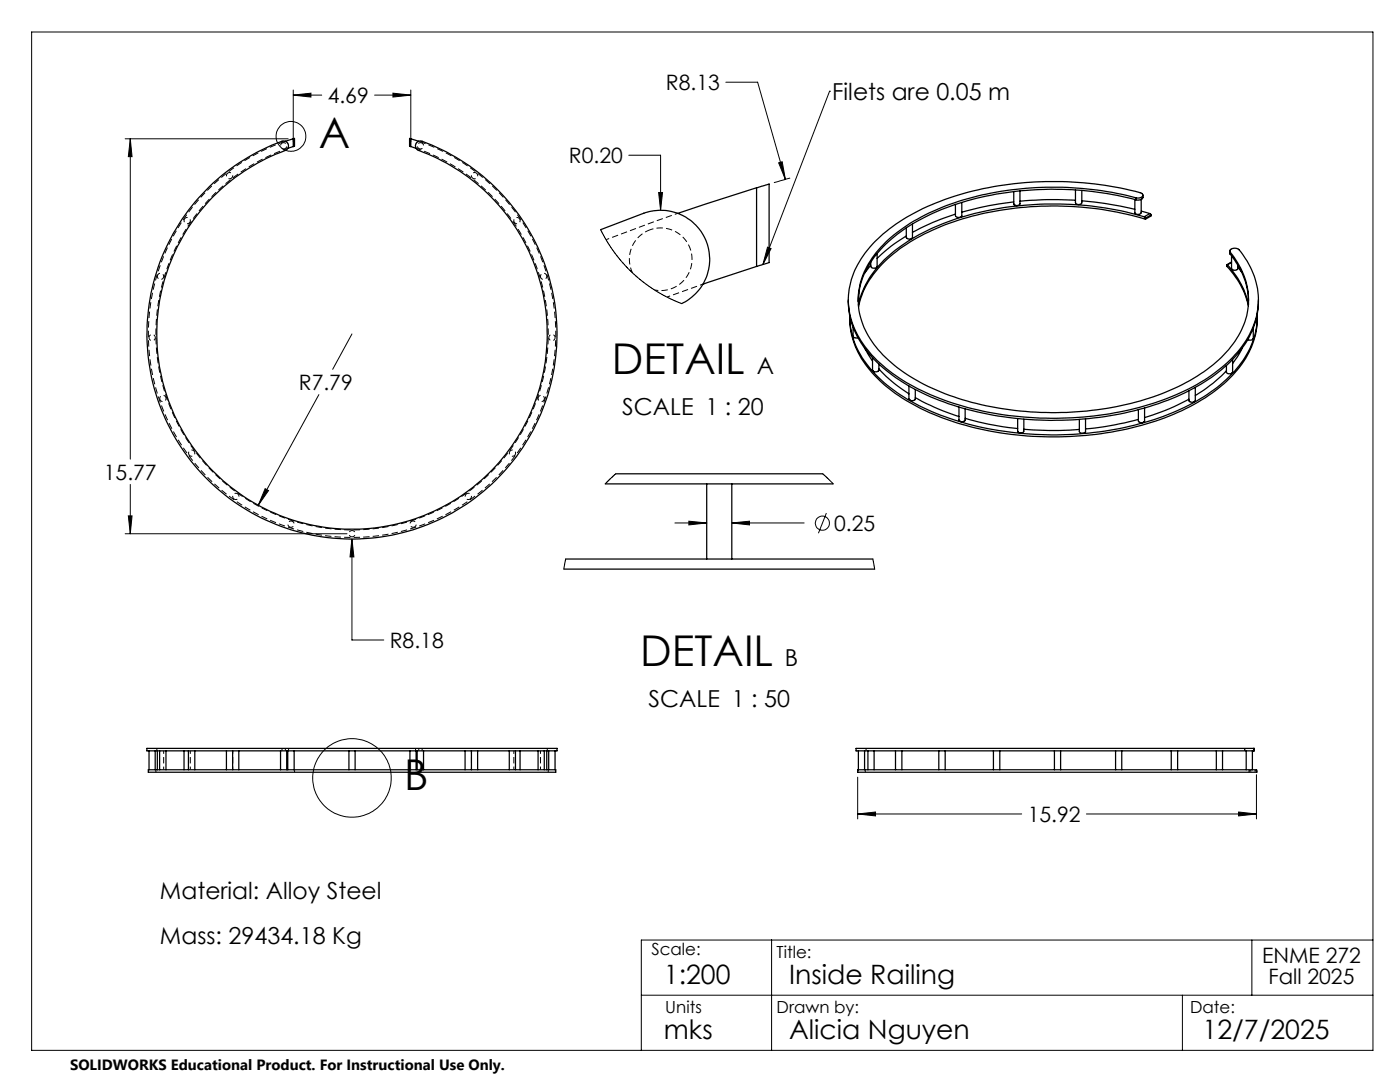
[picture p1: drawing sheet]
<svg xmlns="http://www.w3.org/2000/svg" width="279mm" height="216mm" viewBox="0 0 279 216" stroke-linecap="round" stroke-linejoin="round" font-family="sans-serif">
<g fill="none" stroke="#000" stroke-width=".2" stroke-dasharray="1.3 .6" stroke-dashoffset=".6" stroke-linecap="butt">
<path d="M45.4 34.6l-.2 .3 .1 .5 .4 .3 .5-.2 .2-.4-.1-.4-.4-.3-.5 .2M56.4 28.5l-.3 .3-.1 .5 .3 .4h.5l.4-.3v-.5l-.3-.4h-.5M84.1 28.5h-.5l-.3 .4 .1 .5 .3 .3h.5l.3-.4v-.5l-.4-.3M95.1 34.6l-.5-.2-.4 .3-.1 .5 .2 .3 .5 .2 .4-.3 .1-.4-.2-.4M31.4 55l.1 .4 .3 .3h.5l.3-.4v-.5l-.4-.3-.5 .1-.3 .4M36.8 43.7l-.1 .4 .3 .4 .5 .1 .4-.2 .1-.5-.3-.4-.4-.1-.5 .3M103.7 43.7l-.4-.3-.5 .1-.2 .4 .1 .5 .4 .2 .4-.1 .3-.4-.1-.4M109.1 55l-.3-.4-.5-.1-.4 .3v.5l.3 .4h.5l.4-.3v-.4M130.7 57.9a6.2 6.2 0 0 0 7.4-6.7 6.2 6.2 0 0 0-8.4-5.3M135.3 42.6l-14.3 5.2M140.3 56.7l-7.2 2.6M29.7 67.4l.2 .4 .5 .2 .4-.2 .2-.4-.2-.5-.4-.2-.5 .2-.2 .5"/>
<path d="M31.9 79.7l.3 .4h.5l.4-.3v-.5l-.3-.4h-.5l-.4 .4v.4M108.6 79.7v-.4l-.4-.4h-.5l-.3 .4 .1 .5 .3 .3h.5l.3-.4M110.8 67.4l-.2-.5-.4-.2-.5 .2-.2 .5 .2 .4 .5 .2 .4-.2 .2-.4M37.8 90.8l.4 .2 .4-.1 .3-.4-.1-.5-.4-.2-.5 .1-.3 .4 .2 .5M46.7 99.6l.4 .1 .5-.3 .1-.4-.3-.5-.5-.1-.4 .3-.1 .4 .3 .5M93.8 99.6l.3-.5-.1-.4-.4-.3-.5 .1-.3 .5 .2 .4 .4 .3 .4-.1M102.8 90.8l.1-.5-.3-.4-.4-.1-.4 .2-.1 .5 .2 .4 .5 .1 .4-.2M57.9 105.2l.5-.1 .3-.3-.1-.5-.3-.3h-.5l-.3 .4v.5l.4 .3M70.3 107.1l.4-.1 .2-.5-.2-.4-.4-.2-.5 .1-.2 .5 .2 .4 .5 .2M82.6 105.2l.4-.3v-.5l-.3-.4h-.4l-.4 .3v.5l.3 .3 .4 .1"/>
</g>
<path d="M57 28.2a40.7 40.7 0 0 0-19.5 62.5 40.7 40.7 0 0 0 65.5 0 40.7 40.7 0 0 0-19.4-62.5" fill="none" stroke="#000" stroke-width=".2" stroke-dasharray="1.3 .6" stroke-dashoffset="-.2" stroke-linecap="butt"/>
<path d="M57.5 29.6a39.2 39.2 0 0 0-18.8 60.2 39.2 39.2 0 0 0 63.1 0 39.2 39.2 0 0 0-18.7-60.2M129.7 45.9a6.2 6.2 0 0 0-3.5 8.5" fill="none" stroke="#000" stroke-width=".2" stroke-dasharray="1.3 .6" stroke-dashoffset=".2" stroke-linecap="butt"/>
<g fill="none" stroke="#000" stroke-width=".25">
<path d="M41.8 37.2a36.8 36.8 0 0 1 14.9-9l.5 .1 .4 .6-.1 .5-.4 .6a39 39 0 0 0-18.1 59.9 39 39 0 0 0 62.7-.1 39 39 0 0 0-18.4-59.9l-.4-.5 .1-.8 .4-.3 .6-.1a40.9 40.9 0 0 1 22.2 58 40.9 40.9 0 0 1-60.8 13 40.9 40.9 0 0 1-3.6-62zM58.5 27.7l.3-.1v1.6h-.3M58.5 27.7l-1.6 .5M58.5 29.2l-1.1 .4M58.5 27.7v1.5M82 27.7l-.3-.1v1.6h.3M82 27.7l1.5 .5M82 29.2l1 .4M82 27.7v1.5M151 37.5l2.5-.8v15.7l-2.5 .8M151 37.5l-15.7 5.1M151 37.5v15.7"/>
<path d="M203.6 38.1v2.6l-.6 .3h-.4l-.3-.3v-2.5M214.6 40l-5.7-.2-5.3 .3M214.6 37.9v2.6l.5 .3 .6-.1 .2-.2v-2.5M226.7 39.5h.7l.5-.2 .2-.4-.3-.4a67.3 67.3 0 0 0-40.2 1.7 33.1 33.1 0 0 0-15 10.3 14.8 14.8 0 0 0 .5 19.2 34.1 34.1 0 0 0 15.3 10.1 66.8 66.8 0 0 0 45.5-.7 31.8 31.8 0 0 0 14.4-10.6 14.7 14.7 0 0 0-1.3-18.9h-1.1l-.5 .4 .1 .3M226.7 39.5a63.2 63.2 0 0 0-39.7 2.3 28.8 28.8 0 0 0-13.6 10.8 14.1 14.1 0 0 0 1.4 16.7 33 33 0 0 0 15.5 9.9 63.8 63.8 0 0 0 42.5-1 30.1 30.1 0 0 0 13.7-10.1 14.1 14.1 0 0 0-1-17.8M226.7 39.9a64.3 64.3 0 0 0-38.9 1.9 30.2 30.2 0 0 0-14.1 10.6 14.3 14.3 0 0 0-2.4 7.6M226.7 39.5v.4M227.8 39.8v2.6l-.6 .4-.5-.1-.2-.2v-2.7M228.1 38.9v.6l-.3 .3-.5 .1h-.6M119.9 45.8l8.6-3.3a9.8 9.8 0 0 1 12.4 5.4 9.8 9.8 0 0 1-4.8 12.7M151 53.2l-10.7 3.5M169.3 59.8a16.9 16.9 0 0 0 5.7 12.5 42.4 42.4 0 0 0 20.1 9.9 66.7 66.7 0 0 0 39.7-3 31 31 0 0 0 13.9-10.8 15.2 15.2 0 0 0 2.4-8.6"/>
<path d="M171.4 58.4l-.1 1.8M173.8 52.9l-1.3 1.6M175 50.6v2.7l-.3 .2-.7-.1-.2-.2v-.9M180.9 47.1a27.7 27.7 0 0 0-5.9 4.5M182.1 44.7v2.7l-.2 .2-.6 .1-.4-.3v-1.9M190.7 42.7l-1 .4a44.3 44.3 0 0 0-7.6 3.3M191.9 40.4v2.7l-.3 .3h-.6l-.3-.3v-2.3M202.3 40.3l-.8 .1a62.6 62.6 0 0 0-9.6 1.9M215.9 40.1l4.7 .5 5.9 1.2M227.8 42.1l1.7 .5M228.4 43.3a63.8 63.8 0 0 0-41.8 2 28 28 0 0 0-13.5 10.9 14.6 14.6 0 0 0-1.8 4.7M228.4 43.3l.2 .2"/>
<path d="M228.6 43.7a63.6 63.6 0 0 0-41.7 1.9 29.1 29.1 0 0 0-13.7 10.8 16.4 16.4 0 0 0-1.9 4.8M228.6 43.5v.2M229.5 42.6l.2 .3M229.5 42.6l-1.1 .7M229.7 42.9v.2l-1.1 .6M229.7 42.9l-1.1 .6M245 52.8a17.1 17.1 0 0 1 4.2 7.9M245 52.8h-.2v.3a16.5 16.5 0 0 1 4.3 7.9M245.4 50.1l.1 .6M245.5 50.7a15.3 15.3 0 0 1 3.7 9.3M245.5 50.3v.4M245.8 51.1v2.6l.5 .2 .6-.1 .2-.2v-.7"/>
<path d="M245.8 52.3l-.9 .5M245.8 52.4l-.8 .4M247.1 53.3l.7 1M169.6 63.3a17 17 0 0 0 6 12.7 42 42 0 0 0 19.1 9.4 67.2 67.2 0 0 0 39.5-2.7 30.7 30.7 0 0 0 14.4-11.2 15.1 15.1 0 0 0 2.3-8.2M170.3 65.3v1.8l.3 .3h.6M172.6 69.6l1.5 2.4M174.1 71.4v2.5l.2 .2 .7 .1 .3-.2 .1-1.4M175.4 73.6a28.1 28.1 0 0 0 6 5M181.4 77v2.6l.3 .3h.6l.4-.3v-1.9M182.7 79.3l4.6 2.3 4.1 1.5M237.3 79.7a44.6 44.6 0 0 1-8.9 3.6M238.5 77.3v2.6l-.2 .3-.6 .1-.4-.3v-2"/>
<path d="M244.8 74a27 27 0 0 1-6.3 4.9M246 71.7l-.1 2.7-.8 .2-.3-.3v-1.4M248 69.4l-1.1 1.9-.9 1.2M250.1 65.5v2.1l-.4 .3-.7-.1M250.9 62.8a16.6 16.6 0 0 1-5.6 12.4 39.6 39.6 0 0 1-17.9 9.4 66.4 66.4 0 0 1-41.5-2.5 29.9 29.9 0 0 1-14.2-11.3 14.7 14.7 0 0 1-2.1-7.7M120.8 96.6h45.5M122.9 94.5h41.3M141 96.6v14.9M146 96.6v14.9M191.4 81.2v2.7l.4 .2h.4l.4-.2v-2.3M192.6 83.5l4.6 1.1 5.9 .9M203.1 83.5v2.6l.5 .3 .5-.1 .2-.2v-2.5"/>
<path d="M204.3 85.7l5 .2 6.1-.2M216.6 83.6v2.6l-.5 .3-.4-.1-.3-.3v-2.4M227.2 83.7l-4.7 1.1-5.9 .8M228.4 81.4v2.7l-.3 .2h-.6l-.3-.2v-2.4M112.5 113.6h62.1M112.9 111.5h61.3M29.3 149.3h81.9v.5h-81.9zM29.6 153.6h81.3v.5h-81.3zM29.7 149.8v3.8M31 149.8v3.8M31.4 149.8v3.8M31.9 149.8v3.8"/>
<path d="M33.1 149.8v3.8M36.7 149.8v3.8M37.6 149.8v3.8M38.9 149.8v3.8M45.2 149.8v3.8M46.4 149.8v3.8M47.7 149.8v3.8M56 149.8v3.8M57.2 149.8v3.8M57.4 149.8v3.8M58.7 149.8v3.8M69.6 149.8v3.8"/>
<path d="M70.9 149.8v3.8M81.8 149.8v3.8M83 149.8v3.8M83.3 149.8v3.8M84.5 149.8v3.8M92.8 149.8v3.8M94.1 149.8v3.8M95.3 149.8v3.8M101.6 149.8v3.8M102.9 149.8v3.8M103.8 149.8v3.8M107.4 149.8v3.8"/>
<path d="M108.6 149.8v3.8M109.1 149.8v3.8M109.5 149.8v3.8M110.8 149.8v3.8M171.2 153.6h79.6v.5h-79.6zM171.3 149.8v3.8M172.5 149.8v3.8M173.2 149.8v3.8M174.4 149.8v3.8M178.7 149.8v3.8M180 149.8v3.8M187.4 149.8v3.8"/>
<path d="M188.6 149.8v3.8M198.3 149.8v3.8M199.5 149.8v3.8M210.4 149.8v3.8M211.7 149.8v3.8M222.6 149.8v3.8M223.9 149.8v3.8M233.8 149.8v3.8M235 149.8v3.8M242.7 149.8v3.8M244 149.8v3.8M248.7 149.8v3.8"/>
<path d="M249.9 149.8v3.8M250.2 149.3h-79.3v.5h79.3M250.2 149.3v.5"/>
</g>
<g fill="none" stroke="#000" stroke-width=".2" stroke-dasharray="1.3 .6" stroke-linecap="butt">
<path d="M31.1 153.6v.5M31.3 149.3v.5M56.3 149.3v.5M57 149.3v.5M57.6 149.8v-.5M58.8 153.8l-.3-.2M58.8 154.1v-.3M81.7 153.8v.3M82 153.6l-.3 .2M82.9 149.3v.5M83.6 149.3v.5M84.2 149.3v.5"/>
<path d="M109.2 149.8v-.5M109.4 154.1v-.5M172.7 153.6v.5M172.8 149.3v.5M248.4 149.3v.5M249.2 153.6l.1 .2M249.3 153.8v.3M250.3 149.3v.5"/>
</g>
<path d="M32.7 153.6v-3.8M38 153.6v-3.8M46.4 153.6v-3.8M94.1 149.8v3.8M102.5 149.8v3.8M107.9 149.8v3.8" fill="none" stroke="#000" stroke-width=".2" stroke-dasharray="1.3 .6" stroke-dashoffset=".7" stroke-linecap="butt"/>
<path d="M249.3 153.8h1.5M250.8 153.8h-1.5" fill="none" stroke="#000" stroke-width=".2" stroke-dasharray="1.3 .6" stroke-dashoffset=".8" stroke-linecap="butt"/>
<g fill="none" stroke="#000" stroke-width=".2">
<path d="M6.3 6.4h267.7v203.2h-267.7zM58.5 19l3.6-.4v.8zM58.5 18v10.3M58.5 19h5.7M74.8 19h7.2M78.4 18.6l3.6 .4-3.6 .4zM82 18v10.3M144.9 16.4h6.3l5.5 19.4M165.6 18.2h.1M165.6 18.2l-13.3 34.6M25 27.7h32.5M26 27.7l.4 3.6h-.8z"/>
<path d="M26 27.7v63.9M125.5 31h6.3v10.9M131.4 38.4h.8l-.4 3.5zM155.4 32.5l.7-.2 .6 3.5zM157.7 35.5l-3.3 .9M119.9 45.8l1.2 2.3 1.5 2.3 1.6 2 2.1 2.1 2.1 1.8 2.5 1.8 2.5 1.3 2.7 1.2M153.2 49.3l.7 .3-1.6 3.2zM63.6 78.7l-12.1 22.1M70.2 66.6l-3.8 7.1M26 96.7v9.8M52.9 97.5l.7 .4-2.1 2.9zM122.9 94.5l-2.1 2.1"/>
<path d="M164.2 94.5l2.1 2.1M25 106.5h44.3M25.6 102.9h.8l-.4 3.6zM70.2 107.6l.4 3.5h-.8zM70.2 107.6v20.1h6.4M112.9 111.5l-.4 2.1M134.7 104.4h6.3M137.5 104l3.5 .4-3.5 .3zM146 104.4l3.6-.4v.7zM146 104.4h14.5M164.9 102.4l-1.6 4M174.2 111.5l.4 2.1"/>
<path d="M171.2 155.1v8.3M250.8 154.6v8.8M171.2 162.4l3.5-.4v.8zM171.2 162.4h32.7M216.8 162.4h34M247.2 162l3.6 .4-3.6 .4zM128 198.6h146M154 187.6v22M236 198.6v11M249.8 187.6v11M274 187.6h-146v22"/>
<circle cx="58.1" cy="27.2" r="2.97"/>
<circle cx="164.1" cy="104.4" r="1.4"/>
<circle cx="70.2" cy="155.2" r="7.8"/>
</g>
<g fill="#000">
<path d="M153.2 49.3l.7 .3-1.6 3.2z"/>
<path d="M70.2 107.6l-.4 3.5h.8zM52.9 97.5l-1.4 3.3 2.1-2.9zM78.4 18.6l3.6 .4-3.6 .4zM58.5 19l3.6-.4v.8zM26 27.7l.4 3.6h-.8zM25.6 102.9h.8l-.4 3.6zM171.2 162.4l3.5-.4v.8zM247.2 162l3.6 .4-3.6 .4zM155.4 32.5l1.3 3.3-.6-3.5zM131.4 38.4l.4 3.5 .4-3.5zM137.5 104l3.5 .4-3.5 .3zM146 104.4l3.6-.4v.7z"/>
</g>
<g font-size="8.5">
<text x="63.6" y="29.5">A</text>
<text x="122.1" y="74.5">DETAIL</text>
<text x="127.8" y="132.9">DETAIL</text>
<text x="80.7" y="157.5">B</text>
</g>
<g font-size="5.3">
<text x="132.5" y="196.4">1:200</text>
<text x="157.5" y="196.4">Inside Railing</text>
<text x="132.5" y="207.4">mks</text>
<text x="157.5" y="207.4">Alicia Nguyen</text>
<text x="240" y="207.4">12/7/2025</text>
</g>
<g font-size="4.7">
<text x="166.1" y="19.9">Filets are 0.05 m</text>
<text x="151" y="74.5">A</text>
<text x="124.2" y="82.7">SCALE 1 : 20</text>
<text x="156.7" y="132.9">B</text>
<text x="129.5" y="141.1">SCALE 1 : 50</text>
<text x="31.9" y="179.4">Material: Alloy Steel</text>
<text x="31.9" y="188.4">Mass: 29434.18 Kg</text>
</g>
<g font-size="4.2">
<text x="132.9" y="18">R8.13</text>
<text x="65.4" y="20.6">4.69</text>
<text x="113.6" y="32.5">R0.20</text>
<text x="59.6" y="77.8">R7.79</text>
<text x="20.7" y="95.7">15.77</text>
<text x="166.5" y="105.9">0.25</text>
<text x="77.8" y="129.3">R8.18</text>
<text x="205.1" y="164">15.92</text>
<text x="251.9" y="192.2">ENME 272</text>
<text x="253.2" y="196.4">Fall 2025</text>
</g>
<g font-size="3.3">
<text x="130" y="190.6">Scale:</text>
<text x="155" y="191.2">Title:</text>
<text x="132.8" y="202.2">Units</text>
<text x="155" y="202.2">Drawn by:</text>
<text x="237.5" y="202.2">Date:</text>
</g>
<text font-size="3" x="14" y="213.5">SOLIDWORKS Educational Product. For Instructional Use Only.</text>
</svg>
